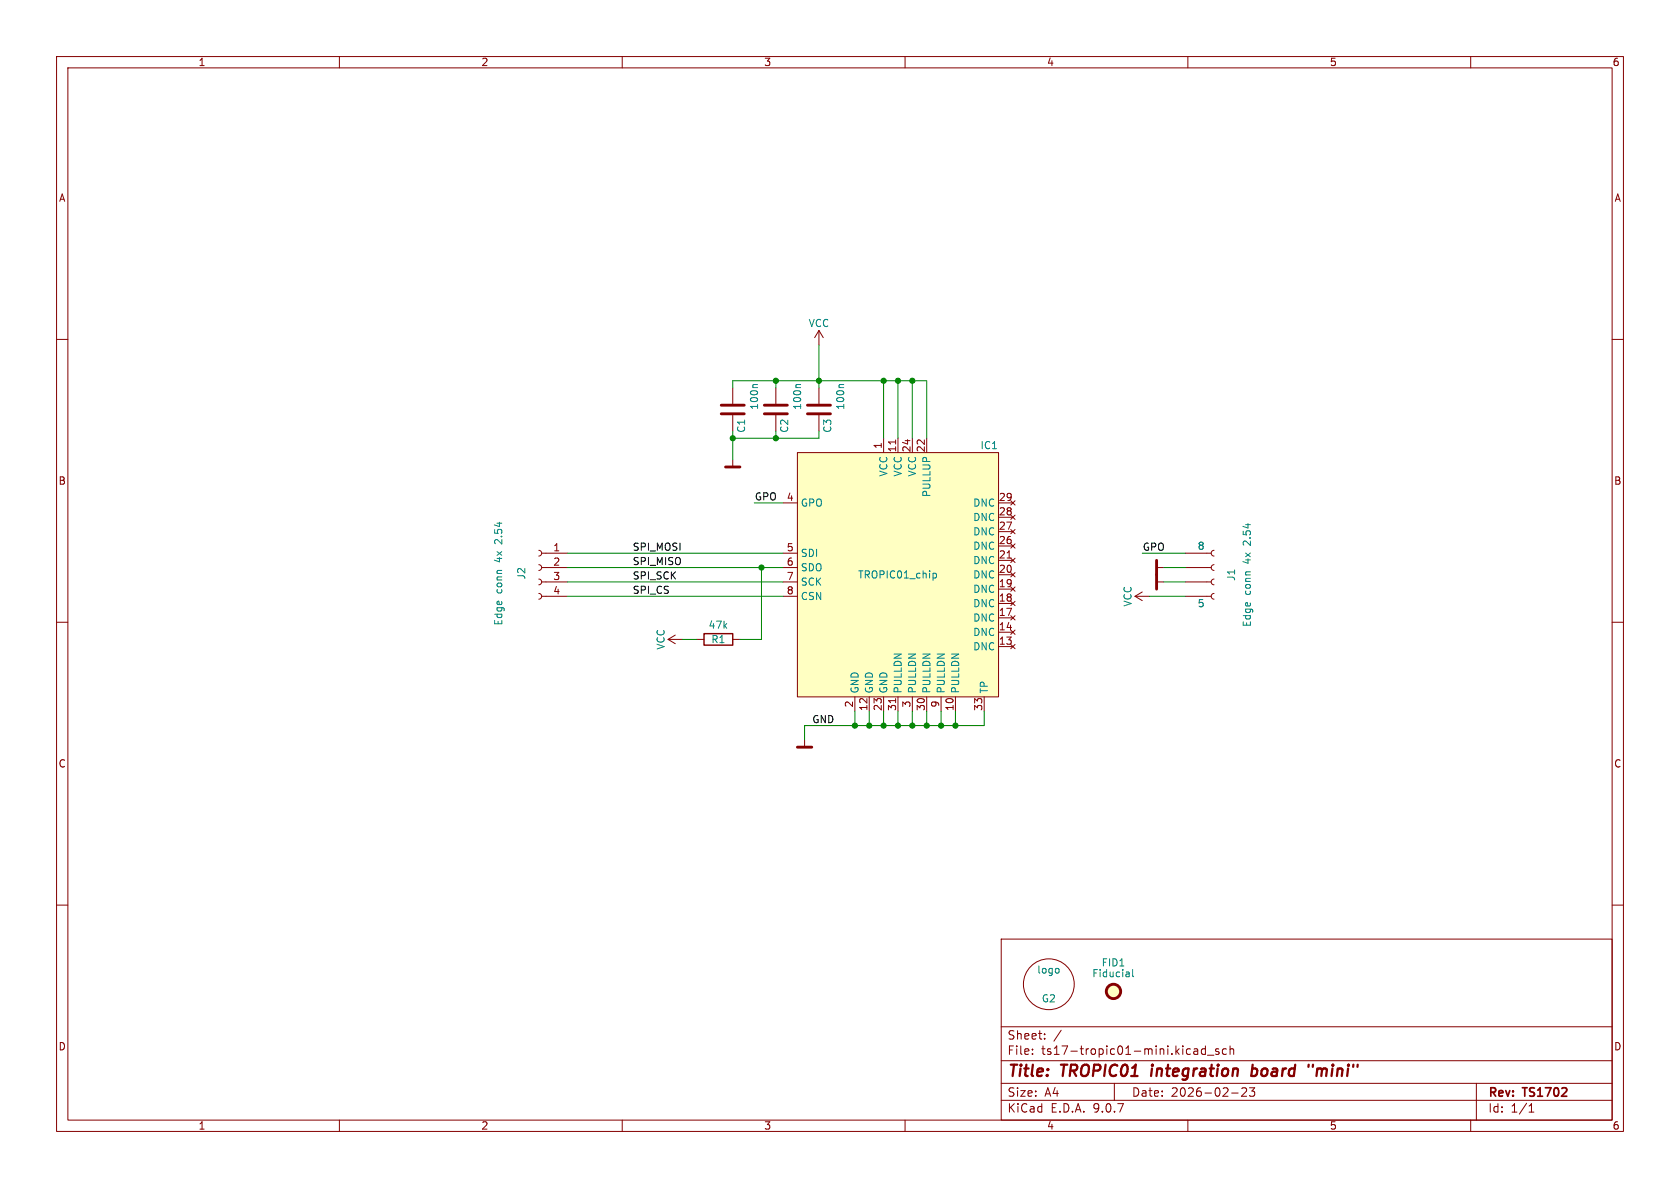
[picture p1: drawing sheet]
(kicad_sch
 (version 20250114)
 (generator "eeschema")
 (generator_version "9.0")
 (paper "A4")
 (title_block
  (title "TROPIC01 integration board \"mini\"")
  (date "2026-02-23")
  (rev "TS1702"))
 (lib_symbols
  (symbol "Conn_01x04_Socket_1"
   (pin_names
    (offset 1.016) (hide yes)) (exclude_from_sim no) (in_bom yes) (on_board yes)
   (property "Reference" "J" (at 0 5.08 0) (effects (font (size 1.27 1.27))))
   (property "Value" "Conn_01x04_Socket" (at 0 -7.62 0) (effects (font (size 1.27 1.27))))
   (property "Footprint" "" (at 0 0 0) (effects (font (size 1.27 1.27)) (hide yes)))
   (property "Datasheet" "~" (at 0 0 0) (effects (font (size 1.27 1.27)) (hide yes)))
   (property "Description" "Generic connector, single row, 01x04, script generated" (at 0 0 0) (effects (font (size 1.27 1.27)) (hide yes)))
   (property "ki_locked" "" (at 0 0 0) (effects (font (size 1.27 1.27))))
   (symbol "Conn_01x04_Socket_1_1_1"
    (polyline (pts (xy -1.27 2.54) (xy -0.508 2.54)) (stroke (width 0.1524) (type default)) (fill (type none)))
    (polyline (pts (xy -1.27 0) (xy -0.508 0)) (stroke (width 0.1524) (type default)) (fill (type none)))
    (polyline (pts (xy -1.27 -2.54) (xy -0.508 -2.54)) (stroke (width 0.1524) (type default)) (fill (type none)))
    (polyline (pts (xy -1.27 -5.08) (xy -0.508 -5.08)) (stroke (width 0.1524) (type default)) (fill (type none)))
    (arc (start 0 2.032) (mid -0.5058 2.54) (end 0 3.048) (stroke (width 0.1524) (type default)) (fill (type none)))
    (arc (start 0 -0.508) (mid -0.5058 0) (end 0 0.508) (stroke (width 0.1524) (type default)) (fill (type none)))
    (arc (start 0 -3.048) (mid -0.5058 -2.54) (end 0 -2.032) (stroke (width 0.1524) (type default)) (fill (type none)))
    (arc (start 0 -5.588) (mid -0.5058 -5.08) (end 0 -4.572) (stroke (width 0.1524) (type default)) (fill (type none)))
    (pin passive line (at -5.08 2.54 0) (length 3.81) (name "Pin_1" (effects (font (size 1.27 1.27)))) (number "1" (effects (font (size 1.27 1.27)))))
    (pin passive line (at -5.08 0 0) (length 3.81) (name "Pin_2" (effects (font (size 1.27 1.27)))) (number "2" (effects (font (size 1.27 1.27)))))
    (pin passive line (at -5.08 -2.54 0) (length 3.81) (name "Pin_3" (effects (font (size 1.27 1.27)))) (number "3" (effects (font (size 1.27 1.27)))))
    (pin passive line (at -5.08 -5.08 0) (length 3.81) (name "Pin_4" (effects (font (size 1.27 1.27)))) (number "4" (effects (font (size 1.27 1.27))))))
   (embedded_fonts no))
  (symbol "Connector:Conn_01x04_Socket"
   (pin_numbers (hide yes))
   (pin_names
    (offset 1.016) (hide yes)) (exclude_from_sim no) (in_bom yes) (on_board yes)
   (property "Reference" "J" (at 0 5.08 0) (effects (font (size 1.27 1.27))))
   (property "Value" "Conn_01x04_Socket" (at 0 -7.62 0) (effects (font (size 1.27 1.27))))
   (property "Footprint" "" (at 0 0 0) (effects (font (size 1.27 1.27)) (hide yes)))
   (property "Datasheet" "~" (at 0 0 0) (effects (font (size 1.27 1.27)) (hide yes)))
   (property "Description" "Generic connector, single row, 01x04, script generated" (at 0 0 0) (effects (font (size 1.27 1.27)) (hide yes)))
   (property "ki_locked" "" (at 0 0 0) (effects (font (size 1.27 1.27))))
   (symbol "Conn_01x04_Socket_1_1"
    (polyline (pts (xy -1.27 2.54) (xy -0.508 2.54)) (stroke (width 0.1524) (type default)) (fill (type none)))
    (polyline (pts (xy -1.27 0) (xy -0.508 0)) (stroke (width 0.1524) (type default)) (fill (type none)))
    (polyline (pts (xy -1.27 -2.54) (xy -0.508 -2.54)) (stroke (width 0.1524) (type default)) (fill (type none)))
    (polyline (pts (xy -1.27 -5.08) (xy -0.508 -5.08)) (stroke (width 0.1524) (type default)) (fill (type none)))
    (arc (start 0 2.032) (mid -0.5058 2.54) (end 0 3.048) (stroke (width 0.1524) (type default)) (fill (type none)))
    (arc (start 0 -0.508) (mid -0.5058 0) (end 0 0.508) (stroke (width 0.1524) (type default)) (fill (type none)))
    (arc (start 0 -3.048) (mid -0.5058 -2.54) (end 0 -2.032) (stroke (width 0.1524) (type default)) (fill (type none)))
    (arc (start 0 -5.588) (mid -0.5058 -5.08) (end 0 -4.572) (stroke (width 0.1524) (type default)) (fill (type none)))
    (pin passive line (at -5.08 2.54 0) (length 3.81) (name "Pin_1" (effects (font (size 1.27 1.27)))) (number "1" (effects (font (size 1.27 1.27)))))
    (pin passive line (at -5.08 0 0) (length 3.81) (name "Pin_2" (effects (font (size 1.27 1.27)))) (number "2" (effects (font (size 1.27 1.27)))))
    (pin passive line (at -5.08 -2.54 0) (length 3.81) (name "Pin_3" (effects (font (size 1.27 1.27)))) (number "3" (effects (font (size 1.27 1.27)))))
    (pin passive line (at -5.08 -5.08 0) (length 3.81) (name "Pin_4" (effects (font (size 1.27 1.27)))) (number "4" (effects (font (size 1.27 1.27))))))
   (embedded_fonts no))
  (symbol "Device:C"
   (pin_numbers (hide yes))
   (pin_names
    (offset 0.254)) (exclude_from_sim no) (in_bom yes) (on_board yes)
   (property "Reference" "C" (at 0.635 2.54 0) (effects (font (size 1.27 1.27)) (justify left)))
   (property "Value" "C" (at 0.635 -2.54 0) (effects (font (size 1.27 1.27)) (justify left)))
   (property "Footprint" "" (at 0.9652 -3.81 0) (effects (font (size 1.27 1.27)) (hide yes)))
   (property "Datasheet" "~" (at 0 0 0) (effects (font (size 1.27 1.27)) (hide yes)))
   (property "Description" "Unpolarized capacitor" (at 0 0 0) (effects (font (size 1.27 1.27)) (hide yes)))
   (symbol "C_0_1"
    (polyline (pts (xy -2.032 0.762) (xy 2.032 0.762)) (stroke (width 0.508) (type default)) (fill (type none)))
    (polyline (pts (xy -2.032 -0.762) (xy 2.032 -0.762)) (stroke (width 0.508) (type default)) (fill (type none))))
   (symbol "C_1_1"
    (pin passive line (at 0 3.81 270) (length 2.794) (name "~" (effects (font (size 1.27 1.27)))) (number "1" (effects (font (size 1.27 1.27)))))
    (pin passive line (at 0 -3.81 90) (length 2.794) (name "~" (effects (font (size 1.27 1.27)))) (number "2" (effects (font (size 1.27 1.27))))))
   (embedded_fonts no))
  (symbol "Device:R"
   (pin_numbers (hide yes))
   (pin_names
    (offset 0)) (exclude_from_sim no) (in_bom yes) (on_board yes)
   (property "Reference" "R" (at 2.032 0 90) (effects (font (size 1.27 1.27))))
   (property "Value" "R" (at 0 0 90) (effects (font (size 1.27 1.27))))
   (property "Footprint" "" (at -1.778 0 90) (effects (font (size 1.27 1.27)) (hide yes)))
   (property "Datasheet" "~" (at 0 0 0) (effects (font (size 1.27 1.27)) (hide yes)))
   (property "Description" "Resistor" (at 0 0 0) (effects (font (size 1.27 1.27)) (hide yes)))
   (symbol "R_0_1"
    (rectangle (start -1.016 -2.54) (end 1.016 2.54) (stroke (width 0.254) (type default)) (fill (type none))))
   (symbol "R_1_1"
    (pin passive line (at 0 3.81 270) (length 1.27) (name "~" (effects (font (size 1.27 1.27)))) (number "1" (effects (font (size 1.27 1.27)))))
    (pin passive line (at 0 -3.81 90) (length 1.27) (name "~" (effects (font (size 1.27 1.27)))) (number "2" (effects (font (size 1.27 1.27))))))
   (embedded_fonts no))
  (symbol "Mechanical:Fiducial" (exclude_from_sim no) (in_bom no) (on_board yes)
   (property "Reference" "FID" (at 0 5.08 0) (effects (font (size 1.27 1.27))))
   (property "Value" "Fiducial" (at 0 3.175 0) (effects (font (size 1.27 1.27))))
   (property "Footprint" "" (at 0 0 0) (effects (font (size 1.27 1.27)) (hide yes)))
   (property "Datasheet" "~" (at 0 0 0) (effects (font (size 1.27 1.27)) (hide yes)))
   (property "Description" "Fiducial Marker" (at 0 0 0) (effects (font (size 1.27 1.27)) (hide yes)))
   (symbol "Fiducial_0_1"
    (circle (center 0 0) (radius 1.27) (stroke (width 0.508) (type default)) (fill (type background))))
   (embedded_fonts no))
  (symbol "_common:GND"
   (power)
   (pin_names
    (offset 0)) (exclude_from_sim no) (in_bom no) (on_board yes)
   (property "Reference" "#PWR" (at 0 -6.35 0) (effects (font (size 1.27 1.27)) (hide yes)))
   (property "Value" "GND" (at 0 -2.54 0) (effects (font (size 1.27 1.27)) (hide yes)))
   (property "Footprint" "" (at 0 0 0) (effects (font (size 1.27 1.27)) (hide yes)))
   (property "Datasheet" "" (at 0 0 0) (effects (font (size 1.27 1.27)) (hide yes)))
   (property "Description" "Power symbol creates a global label with name \"GND\" , ground" (at 0 0 0) (effects (font (size 1.27 1.27)) (hide yes)))
   (symbol "GND_0_1"
    (polyline (pts (xy -1.27 -1.27) (xy 1.27 -1.27)) (stroke (width 0.508) (type default)) (fill (type none)))
    (polyline (pts (xy 0 0) (xy 0 -1.27)) (stroke (width 0) (type default)) (fill (type none))))
   (symbol "GND_1_1"
    (pin power_in line (at 0 0 270) (length 0) (hide yes) (name "GND" (effects (font (size 1.27 1.27)))) (number "1" (effects (font (size 1.27 1.27))))))
   (embedded_fonts no))
  (symbol "common:VCC"
   (power)
   (pin_names
    (offset 0)) (exclude_from_sim no) (in_bom yes) (on_board yes)
   (property "Reference" "#PWR" (at 0 -3.81 0) (effects (font (size 1.27 1.27)) (hide yes)))
   (property "Value" "VCC" (at 0 3.81 0) (effects (font (size 1.27 1.27))))
   (property "Footprint" "" (at 0 0 0) (effects (font (size 1.27 1.27)) (hide yes)))
   (property "Datasheet" "" (at 0 0 0) (effects (font (size 1.27 1.27)) (hide yes)))
   (property "Description" "Power symbol creates a global label with name \"VCC\"" (at 0 0 0) (effects (font (size 1.27 1.27)) (hide yes)))
   (symbol "VCC_0_1"
    (polyline (pts (xy -0.762 1.27) (xy 0 2.54)) (stroke (width 0) (type default)) (fill (type none)))
    (polyline (pts (xy 0 2.54) (xy 0.762 1.27)) (stroke (width 0) (type default)) (fill (type none)))
    (polyline (pts (xy 0 0) (xy 0 2.54)) (stroke (width 0) (type default)) (fill (type none))))
   (symbol "VCC_1_1"
    (pin power_in line (at 0 0 90) (length 0) (hide yes) (name "VCC" (effects (font (size 1.27 1.27)))) (number "1" (effects (font (size 1.27 1.27))))))
   (embedded_fonts no))
  (symbol "tropicsquare:TROPIC01_chip_pub" (exclude_from_sim no) (in_bom yes) (on_board yes)
   (property "Reference" "IC" (at -17.78 23.495 0) (effects (font (size 1.27 1.27)) (justify left)))
   (property "Value" "TROPIC01_chip" (at 0 0 0) (effects (font (size 1.27 1.27))))
   (property "Footprint" "tropic01_chip:QFN-32-1EP_4x4mm_P0.4mm_EP2.65x2.65mm" (at 0 -27.94 0) (effects (font (size 1.27 1.27)) (hide yes)))
   (property "Datasheet" "" (at 0 0 0) (effects (font (size 1.27 1.27)) (hide yes)))
   (property "Description" "Cryptographic coprocessor and MAC" (at -22.86 26.162 0) (effects (font (size 1.27 1.27)) (hide yes)))
   (symbol "TROPIC01_chip_pub_0_1"
    (rectangle (start -17.78 21.59) (end 17.78 -21.59) (stroke (width 0.1524) (type default)) (fill (type background))))
   (symbol "TROPIC01_chip_pub_1_1"
    (pin output line (at -20.32 12.7 0) (length 2.54) (name "GPO" (effects (font (size 1.27 1.27)))) (number "4" (effects (font (size 1.27 1.27)))))
    (pin input line (at -20.32 3.81 0) (length 2.54) (name "SDI" (effects (font (size 1.27 1.27)))) (number "5" (effects (font (size 1.27 1.27)))))
    (pin output line (at -20.32 1.27 0) (length 2.54) (name "SDO" (effects (font (size 1.27 1.27)))) (number "6" (effects (font (size 1.27 1.27)))))
    (pin input line (at -20.32 -1.27 0) (length 2.54) (name "SCK" (effects (font (size 1.27 1.27)))) (number "7" (effects (font (size 1.27 1.27)))))
    (pin input line (at -20.32 -3.81 0) (length 2.54) (name "CSN" (effects (font (size 1.27 1.27)))) (number "8" (effects (font (size 1.27 1.27)))))
    (pin power_in line (at -7.62 -24.13 90) (length 2.54) (name "GND" (effects (font (size 1.27 1.27)))) (number "2" (effects (font (size 1.27 1.27)))))
    (pin power_in line (at -5.08 -24.13 90) (length 2.54) (name "GND" (effects (font (size 1.27 1.27)))) (number "12" (effects (font (size 1.27 1.27)))))
    (pin power_in line (at -2.54 24.13 270) (length 2.54) (name "VCC" (effects (font (size 1.27 1.27)))) (number "1" (effects (font (size 1.27 1.27)))))
    (pin power_in line (at -2.54 -24.13 90) (length 2.54) (name "GND" (effects (font (size 1.27 1.27)))) (number "23" (effects (font (size 1.27 1.27)))))
    (pin power_in line (at 0 24.13 270) (length 2.54) (name "VCC" (effects (font (size 1.27 1.27)))) (number "11" (effects (font (size 1.27 1.27)))))
    (pin input line (at 0 -24.13 90) (length 2.54) (name "PULLDN" (effects (font (size 1.27 1.27)))) (number "31" (effects (font (size 1.27 1.27)))))
    (pin power_in line (at 2.54 24.13 270) (length 2.54) (name "VCC" (effects (font (size 1.27 1.27)))) (number "24" (effects (font (size 1.27 1.27)))))
    (pin input line (at 2.54 -24.13 90) (length 2.54) (name "PULLDN" (effects (font (size 1.27 1.27)))) (number "3" (effects (font (size 1.27 1.27)))))
    (pin input line (at 5.08 24.13 270) (length 2.54) (name "PULLUP" (effects (font (size 1.27 1.27)))) (number "22" (effects (font (size 1.27 1.27)))))
    (pin input line (at 5.08 -24.13 90) (length 2.54) (name "PULLDN" (effects (font (size 1.27 1.27)))) (number "30" (effects (font (size 1.27 1.27)))))
    (pin input line (at 7.62 -24.13 90) (length 2.54) (name "PULLDN" (effects (font (size 1.27 1.27)))) (number "9" (effects (font (size 1.27 1.27)))))
    (pin input line (at 10.16 -24.13 90) (length 2.54) (name "PULLDN" (effects (font (size 1.27 1.27)))) (number "10" (effects (font (size 1.27 1.27)))))
    (pin passive line (at 15.24 -24.13 90) (length 2.54) (name "TP" (effects (font (size 1.27 1.27)))) (number "33" (effects (font (size 1.27 1.27)))))
    (pin no_connect line (at 20.32 12.7 180) (length 2.54) (name "DNC" (effects (font (size 1.27 1.27)))) (number "29" (effects (font (size 1.27 1.27)))))
    (pin no_connect line (at 20.32 10.16 180) (length 2.54) (name "DNC" (effects (font (size 1.27 1.27)))) (number "28" (effects (font (size 1.27 1.27)))))
    (pin no_connect line (at 20.32 7.62 180) (length 2.54) (name "DNC" (effects (font (size 1.27 1.27)))) (number "27" (effects (font (size 1.27 1.27)))))
    (pin no_connect line (at 20.32 5.08 180) (length 2.54) (name "DNC" (effects (font (size 1.27 1.27)))) (number "26" (effects (font (size 1.27 1.27)))))
    (pin no_connect line (at 20.32 2.54 180) (length 2.54) (name "DNC" (effects (font (size 1.27 1.27)))) (number "21" (effects (font (size 1.27 1.27)))))
    (pin no_connect line (at 20.32 0 180) (length 2.54) (name "DNC" (effects (font (size 1.27 1.27)))) (number "20" (effects (font (size 1.27 1.27)))))
    (pin no_connect line (at 20.32 -2.54 180) (length 2.54) (name "DNC" (effects (font (size 1.27 1.27)))) (number "19" (effects (font (size 1.27 1.27)))))
    (pin no_connect line (at 20.32 -5.08 180) (length 2.54) (name "DNC" (effects (font (size 1.27 1.27)))) (number "18" (effects (font (size 1.27 1.27)))))
    (pin no_connect line (at 20.32 -7.62 180) (length 2.54) (name "DNC" (effects (font (size 1.27 1.27)))) (number "17" (effects (font (size 1.27 1.27)))))
    (pin no_connect line (at 20.32 -10.16 180) (length 2.54) (name "DNC" (effects (font (size 1.27 1.27)))) (number "14" (effects (font (size 1.27 1.27)))))
    (pin no_connect line (at 20.32 -12.7 180) (length 2.54) (name "DNC" (effects (font (size 1.27 1.27)))) (number "13" (effects (font (size 1.27 1.27))))))
   (embedded_fonts no))
  (symbol "tropicsquare:logo"
   (pin_numbers (hide yes))
   (pin_names
    (offset 0) (hide yes)) (exclude_from_sim no) (in_bom no) (on_board yes)
   (property "Reference" "G" (at 0 -2.54 0) (effects (font (size 1.27 1.27))))
   (property "Value" "logo" (at 0 2.54 0) (effects (font (size 1.27 1.27))))
   (property "Footprint" "ts_logo:tropicsquare_logo" (at 0 0 0) (effects (font (size 1.27 1.27)) (hide yes)))
   (property "Datasheet" "" (at 0 0 0) (effects (font (size 1.27 1.27)) (hide yes)))
   (property "Description" "" (at 0 0 0) (effects (font (size 1.27 1.27)) (hide yes)))
   (symbol "logo_0_1"
    (circle (center 0 0) (radius 4.4901) (stroke (width 0.1524) (type default)) (fill (type none))))
   (embedded_fonts no)))
 (text "5"
  (exclude_from_sim no)
  (at 212.344 106.934 0)
  (effects (font (size 1.27 1.27))))
 (text "8"
  (exclude_from_sim no)
  (at 212.344 96.774 0)
  (effects (font (size 1.27 1.27))))
 (junction
  (at 151.13 128.27)
  (diameter 0)
  (color 0 0 0 0))
 (junction
  (at 156.21 67.31)
  (diameter 0)
  (color 0 0 0 0))
 (junction
  (at 129.54 77.47)
  (diameter 0)
  (color 0 0 0 0))
 (junction
  (at 158.75 67.31)
  (diameter 0)
  (color 0 0 0 0))
 (junction
  (at 161.29 128.27)
  (diameter 0)
  (color 0 0 0 0))
 (junction
  (at 161.29 67.31)
  (diameter 0)
  (color 0 0 0 0))
 (junction
  (at 137.16 77.47)
  (diameter 0)
  (color 0 0 0 0))
 (junction
  (at 158.75 128.27)
  (diameter 0)
  (color 0 0 0 0))
 (junction
  (at 156.21 128.27)
  (diameter 0)
  (color 0 0 0 0))
 (junction
  (at 168.91 128.27)
  (diameter 0)
  (color 0 0 0 0))
 (junction
  (at 137.16 67.31)
  (diameter 0)
  (color 0 0 0 0))
 (junction
  (at 166.37 128.27)
  (diameter 0)
  (color 0 0 0 0))
 (junction
  (at 134.62 100.33)
  (diameter 0)
  (color 0 0 0 0))
 (junction
  (at 163.83 128.27)
  (diameter 0)
  (color 0 0 0 0))
 (junction
  (at 144.78 67.31)
  (diameter 0)
  (color 0 0 0 0))
 (junction
  (at 153.67 128.27)
  (diameter 0)
  (color 0 0 0 0))
 (wire
  (pts (xy 144.78 67.31) (xy 144.78 68.58))
  (stroke (width 0) (type default)))
 (wire
  (pts (xy 100.33 105.41) (xy 138.43 105.41))
  (stroke (width 0) (type default)))
 (wire
  (pts (xy 134.62 113.03) (xy 134.62 100.33))
  (stroke (width 0) (type default)))
 (wire
  (pts (xy 201.93 97.79) (xy 209.55 97.79))
  (stroke (width 0) (type default)))
 (wire
  (pts (xy 158.75 128.27) (xy 156.21 128.27))
  (stroke (width 0) (type default)))
 (wire
  (pts (xy 144.78 77.47) (xy 144.78 76.2))
  (stroke (width 0) (type default)))
 (wire
  (pts (xy 173.99 128.27) (xy 173.99 125.73))
  (stroke (width 0) (type default)))
 (wire
  (pts (xy 168.91 128.27) (xy 173.99 128.27))
  (stroke (width 0) (type default)))
 (wire
  (pts (xy 134.62 100.33) (xy 138.43 100.33))
  (stroke (width 0) (type default)))
 (wire
  (pts (xy 100.33 100.33) (xy 134.62 100.33))
  (stroke (width 0) (type default)))
 (wire
  (pts (xy 156.21 77.47) (xy 156.21 67.31))
  (stroke (width 0) (type default)))
 (wire
  (pts (xy 144.78 60.96) (xy 144.78 67.31))
  (stroke (width 0) (type default)))
 (wire
  (pts (xy 161.29 67.31) (xy 163.83 67.31))
  (stroke (width 0) (type default)))
 (wire
  (pts (xy 133.35 88.9) (xy 138.43 88.9))
  (stroke (width 0) (type default)))
 (wire
  (pts (xy 156.21 67.31) (xy 144.78 67.31))
  (stroke (width 0) (type default)))
 (wire
  (pts (xy 168.91 128.27) (xy 166.37 128.27))
  (stroke (width 0) (type default)))
 (wire
  (pts (xy 137.16 67.31) (xy 129.54 67.31))
  (stroke (width 0) (type default)))
 (wire
  (pts (xy 129.54 77.47) (xy 129.54 81.28))
  (stroke (width 0) (type default)))
 (wire
  (pts (xy 161.29 128.27) (xy 158.75 128.27))
  (stroke (width 0) (type default)))
 (wire
  (pts (xy 156.21 67.31) (xy 158.75 67.31))
  (stroke (width 0) (type default)))
 (wire
  (pts (xy 163.83 67.31) (xy 163.83 77.47))
  (stroke (width 0) (type default)))
 (wire
  (pts (xy 161.29 125.73) (xy 161.29 128.27))
  (stroke (width 0) (type default)))
 (wire
  (pts (xy 163.83 128.27) (xy 161.29 128.27))
  (stroke (width 0) (type default)))
 (wire
  (pts (xy 100.33 97.79) (xy 138.43 97.79))
  (stroke (width 0) (type default)))
 (wire
  (pts (xy 156.21 128.27) (xy 153.67 128.27))
  (stroke (width 0) (type default)))
 (wire
  (pts (xy 168.91 125.73) (xy 168.91 128.27))
  (stroke (width 0) (type default)))
 (wire
  (pts (xy 166.37 125.73) (xy 166.37 128.27))
  (stroke (width 0) (type default)))
 (wire
  (pts (xy 151.13 125.73) (xy 151.13 128.27))
  (stroke (width 0) (type default)))
 (wire
  (pts (xy 166.37 128.27) (xy 163.83 128.27))
  (stroke (width 0) (type default)))
 (wire
  (pts (xy 142.24 128.27) (xy 151.13 128.27))
  (stroke (width 0) (type default)))
 (wire
  (pts (xy 158.75 67.31) (xy 161.29 67.31))
  (stroke (width 0) (type default)))
 (wire
  (pts (xy 158.75 67.31) (xy 158.75 77.47))
  (stroke (width 0) (type default)))
 (wire
  (pts (xy 137.16 77.47) (xy 144.78 77.47))
  (stroke (width 0) (type default)))
 (wire
  (pts (xy 203.2 105.41) (xy 209.55 105.41))
  (stroke (width 0) (type default)))
 (wire
  (pts (xy 129.54 76.2) (xy 129.54 77.47))
  (stroke (width 0) (type default)))
 (wire
  (pts (xy 129.54 77.47) (xy 137.16 77.47))
  (stroke (width 0) (type default)))
 (wire
  (pts (xy 130.81 113.03) (xy 134.62 113.03))
  (stroke (width 0) (type default)))
 (wire
  (pts (xy 205.74 102.87) (xy 209.55 102.87))
  (stroke (width 0) (type default)))
 (wire
  (pts (xy 142.24 130.81) (xy 142.24 128.27))
  (stroke (width 0) (type default)))
 (wire
  (pts (xy 129.54 67.31) (xy 129.54 68.58))
  (stroke (width 0) (type default)))
 (wire
  (pts (xy 137.16 76.2) (xy 137.16 77.47))
  (stroke (width 0) (type default)))
 (wire
  (pts (xy 209.55 100.33) (xy 205.74 100.33))
  (stroke (width 0) (type default)))
 (wire
  (pts (xy 158.75 125.73) (xy 158.75 128.27))
  (stroke (width 0) (type default)))
 (wire
  (pts (xy 120.65 113.03) (xy 123.19 113.03))
  (stroke (width 0) (type default)))
 (wire
  (pts (xy 153.67 125.73) (xy 153.67 128.27))
  (stroke (width 0) (type default)))
 (wire
  (pts (xy 137.16 67.31) (xy 137.16 68.58))
  (stroke (width 0) (type default)))
 (wire
  (pts (xy 144.78 67.31) (xy 137.16 67.31))
  (stroke (width 0) (type default)))
 (wire
  (pts (xy 156.21 125.73) (xy 156.21 128.27))
  (stroke (width 0) (type default)))
 (wire
  (pts (xy 163.83 125.73) (xy 163.83 128.27))
  (stroke (width 0) (type default)))
 (wire
  (pts (xy 161.29 67.31) (xy 161.29 77.47))
  (stroke (width 0) (type default)))
 (wire
  (pts (xy 100.33 102.87) (xy 138.43 102.87))
  (stroke (width 0) (type default)))
 (wire
  (pts (xy 153.67 128.27) (xy 151.13 128.27))
  (stroke (width 0) (type default)))
 (label "SPI_MISO"
  (at 111.76 100.33 0)
  (effects (font (size 1.27 1.27)) (justify left bottom)))
 (label "GPO"
  (at 133.35 88.9 0)
  (effects (font (size 1.27 1.27)) (justify left bottom)))
 (label "SPI_CS"
  (at 111.76 105.41 0)
  (effects (font (size 1.27 1.27)) (justify left bottom)))
 (label "GND"
  (at 143.51 128.27 0)
  (effects (font (size 1.27 1.27)) (justify left bottom)))
 (label "SPI_SCK"
  (at 111.76 102.87 0)
  (effects (font (size 1.27 1.27)) (justify left bottom)))
 (label "SPI_MOSI"
  (at 111.76 97.79 0)
  (effects (font (size 1.27 1.27)) (justify left bottom)))
 (label "GPO"
  (at 201.93 97.79 0)
  (effects (font (size 1.27 1.27)) (justify left bottom)))
 (symbol
  (lib_id "tropicsquare:TROPIC01_chip_pub")
  (at 158.75 101.6 0)
  (unit 1)
  (exclude_from_sim no)
  (in_bom yes)
  (on_board yes)
  (dnp no)
  (property "Reference" "IC1" (at 173.228 78.74 0) (effects (font (size 1.27 1.27)) (justify left)))
  (property "Value" "TROPIC01_chip" (at 158.75 101.6 0) (effects (font (size 1.27 1.27))))
  (property "Footprint" "tropic01_chip:QFN-32-1EP_4x4mm_P0.4mm_EP2.65x2.65mm" (at 158.75 129.54 0) (effects (font (size 1.27 1.27)) (hide yes)))
  (property "Datasheet" "" (at 158.75 101.6 0) (effects (font (size 1.27 1.27)) (hide yes)))
  (property "Description" "Cryptographic coprocessor and MAC" (at 135.89 75.438 0) (effects (font (size 1.27 1.27)) (hide yes)))
  (property "MPN" "" (at 158.75 101.6 0) (effects (font (size 1.27 1.27)) (hide yes)))
  (property "OC_MOUSER" "T101" (at 158.75 101.6 0) (effects (font (size 1.27 1.27)) (hide yes)))
  (pin "27")
  (pin "8")
  (pin "28")
  (pin "9")
  (pin "6")
  (pin "3")
  (pin "19")
  (pin "26")
  (pin "18")
  (pin "31")
  (pin "20")
  (pin "30")
  (pin "23")
  (pin "24")
  (pin "22")
  (pin "5")
  (pin "21")
  (pin "1")
  (pin "2")
  (pin "29")
  (pin "7")
  (pin "13")
  (pin "14")
  (pin "17")
  (pin "12")
  (pin "11")
  (pin "4")
  (pin "10")
  (pin "33"))
 (symbol
  (lib_id "Device:C")
  (at 137.16 72.39 0)
  (mirror x)
  (unit 1)
  (exclude_from_sim no)
  (in_bom yes)
  (on_board yes)
  (dnp no)
  (property "Reference" "C2" (at 138.684 73.914 90) (effects (font (size 1.27 1.27)) (justify left)))
  (property "Value" "100n" (at 140.97 67.564 90) (effects (font (size 1.27 1.27)) (justify left)))
  (property "Footprint" "Capacitor_SMD:C_0402_1005Metric" (at 138.1252 68.58 0) (effects (font (size 1.27 1.27)) (hide yes)))
  (property "Datasheet" "~" (at 137.16 72.39 0) (effects (font (size 1.27 1.27)) (hide yes)))
  (property "Description" "Unpolarized capacitor X7R" (at 137.16 72.39 0) (effects (font (size 1.27 1.27)) (hide yes)))
  (property "MPN" "" (at 137.16 72.39 0) (effects (font (size 1.27 1.27)) (hide yes)))
  (property "OC_MOUSER" "80-C0402C104M4RAUTO" (at 137.16 72.39 0) (effects (font (size 1.27 1.27)) (hide yes)))
  (pin "2")
  (pin "1"))
 (symbol
  (lib_id "Device:C")
  (at 129.54 72.39 0)
  (mirror x)
  (unit 1)
  (exclude_from_sim no)
  (in_bom yes)
  (on_board yes)
  (dnp no)
  (property "Reference" "C1" (at 131.064 73.914 90) (effects (font (size 1.27 1.27)) (justify left)))
  (property "Value" "100n" (at 133.35 67.564 90) (effects (font (size 1.27 1.27)) (justify left)))
  (property "Footprint" "Capacitor_SMD:C_0402_1005Metric" (at 130.5052 68.58 0) (effects (font (size 1.27 1.27)) (hide yes)))
  (property "Datasheet" "~" (at 129.54 72.39 0) (effects (font (size 1.27 1.27)) (hide yes)))
  (property "Description" "Unpolarized capacitor X7R" (at 129.54 72.39 0) (effects (font (size 1.27 1.27)) (hide yes)))
  (property "MPN" "" (at 129.54 72.39 0) (effects (font (size 1.27 1.27)) (hide yes)))
  (property "OC_MOUSER" "80-C0402C104M4RAUTO" (at 129.54 72.39 0) (effects (font (size 1.27 1.27)) (hide yes)))
  (pin "2")
  (pin "1"))
 (symbol
  (lib_id "_common:GND")
  (at 205.74 100.33 270)
  (unit 1)
  (exclude_from_sim no)
  (in_bom no)
  (on_board yes)
  (dnp no)
  (property "Reference" "#PWR06" (at 199.39 100.33 0) (effects (font (size 1.27 1.27)) (hide yes)))
  (property "Value" "GND" (at 203.2 100.33 0) (effects (font (size 1.27 1.27)) (hide yes)))
  (property "Footprint" "" (at 205.74 100.33 0) (effects (font (size 1.27 1.27)) (hide yes)))
  (property "Datasheet" "" (at 205.74 100.33 0) (effects (font (size 1.27 1.27)) (hide yes)))
  (property "Description" "Power symbol creates a global label with name \"GND\" , ground" (at 205.74 100.33 0) (effects (font (size 1.27 1.27)) (hide yes)))
  (pin "1"))
 (symbol
  (lib_id "common:VCC")
  (at 120.65 113.03 90)
  (unit 1)
  (exclude_from_sim no)
  (in_bom yes)
  (on_board yes)
  (dnp no)
  (property "Reference" "#PWR02" (at 124.46 113.03 0) (effects (font (size 1.27 1.27)) (hide yes)))
  (property "Value" "VCC" (at 116.84 113.03 0) (effects (font (size 1.27 1.27))))
  (property "Footprint" "" (at 120.65 113.03 0) (effects (font (size 1.27 1.27)) (hide yes)))
  (property "Datasheet" "" (at 120.65 113.03 0) (effects (font (size 1.27 1.27)) (hide yes)))
  (property "Description" "" (at 120.65 113.03 0) (effects (font (size 1.27 1.27)) (hide yes)))
  (pin "1"))
 (symbol
  (lib_id "tropicsquare:logo")
  (at 185.42 173.99 0)
  (unit 1)
  (exclude_from_sim no)
  (in_bom no)
  (on_board yes)
  (dnp no)
  (property "Reference" "G2" (at 185.42 176.53 0) (effects (font (size 1.27 1.27))))
  (property "Value" "logo" (at 185.42 171.45 0) (effects (font (size 1.27 1.27))))
  (property "Footprint" "ts_logo:tropicsquare_palm_3" (at 185.42 173.99 0) (effects (font (size 1.27 1.27)) (hide yes)))
  (property "Datasheet" "" (at 185.42 173.99 0) (effects (font (size 1.27 1.27)) (hide yes)))
  (property "Description" "" (at 185.42 173.99 0) (effects (font (size 1.27 1.27)) (hide yes))))
 (symbol
  (lib_id "_common:GND")
  (at 142.24 130.81 0)
  (unit 1)
  (exclude_from_sim no)
  (in_bom no)
  (on_board yes)
  (dnp no)
  (property "Reference" "#PWR018" (at 142.24 137.16 0) (effects (font (size 1.27 1.27)) (hide yes)))
  (property "Value" "GND" (at 142.24 133.35 0) (effects (font (size 1.27 1.27)) (hide yes)))
  (property "Footprint" "" (at 142.24 130.81 0) (effects (font (size 1.27 1.27)) (hide yes)))
  (property "Datasheet" "" (at 142.24 130.81 0) (effects (font (size 1.27 1.27)) (hide yes)))
  (property "Description" "Power symbol creates a global label with name \"GND\" , ground" (at 142.24 130.81 0) (effects (font (size 1.27 1.27)) (hide yes)))
  (pin "1"))
 (symbol
  (lib_id "_common:GND")
  (at 205.74 102.87 270)
  (unit 1)
  (exclude_from_sim no)
  (in_bom no)
  (on_board yes)
  (dnp no)
  (property "Reference" "#PWR04" (at 199.39 102.87 0) (effects (font (size 1.27 1.27)) (hide yes)))
  (property "Value" "GND" (at 203.2 102.87 0) (effects (font (size 1.27 1.27)) (hide yes)))
  (property "Footprint" "" (at 205.74 102.87 0) (effects (font (size 1.27 1.27)) (hide yes)))
  (property "Datasheet" "" (at 205.74 102.87 0) (effects (font (size 1.27 1.27)) (hide yes)))
  (property "Description" "Power symbol creates a global label with name \"GND\" , ground" (at 205.74 102.87 0) (effects (font (size 1.27 1.27)) (hide yes)))
  (pin "1"))
 (symbol
  (lib_id "_common:GND")
  (at 129.54 81.28 0)
  (unit 1)
  (exclude_from_sim no)
  (in_bom no)
  (on_board yes)
  (dnp no)
  (property "Reference" "#PWR03" (at 129.54 87.63 0) (effects (font (size 1.27 1.27)) (hide yes)))
  (property "Value" "GND" (at 129.54 83.82 0) (effects (font (size 1.27 1.27)) (hide yes)))
  (property "Footprint" "" (at 129.54 81.28 0) (effects (font (size 1.27 1.27)) (hide yes)))
  (property "Datasheet" "" (at 129.54 81.28 0) (effects (font (size 1.27 1.27)) (hide yes)))
  (property "Description" "Power symbol creates a global label with name \"GND\" , ground" (at 129.54 81.28 0) (effects (font (size 1.27 1.27)) (hide yes)))
  (pin "1"))
 (symbol
  (lib_id "Mechanical:Fiducial")
  (at 196.85 175.26 0)
  (unit 1)
  (exclude_from_sim no)
  (in_bom no)
  (on_board yes)
  (dnp no)
  (property "Reference" "FID1" (at 196.85 170.18 0) (effects (font (size 1.27 1.27))))
  (property "Value" "Fiducial" (at 196.85 172.085 0) (effects (font (size 1.27 1.27))))
  (property "Footprint" "Fiducial:Fiducial_0.5mm_Mask1mm" (at 196.85 175.26 0) (effects (font (size 1.27 1.27)) (hide yes)))
  (property "Datasheet" "~" (at 196.85 175.26 0) (effects (font (size 1.27 1.27)) (hide yes)))
  (property "Description" "Fiducial Marker" (at 196.85 175.26 0) (effects (font (size 1.27 1.27)) (hide yes))))
 (symbol
  (lib_name "Conn_01x04_Socket_1")
  (lib_id "Connector:Conn_01x04_Socket")
  (at 95.25 100.33 0)
  (mirror y)
  (unit 1)
  (exclude_from_sim no)
  (in_bom no)
  (on_board yes)
  (dnp no)
  (property "Reference" "J2" (at 92.202 101.346 90) (effects (font (size 1.27 1.27))))
  (property "Value" "Edge conn 4x 2.54" (at 88.138 101.346 90) (effects (font (size 1.27 1.27))))
  (property "Footprint" "_con_misc:castellated_4x2.54" (at 95.25 100.33 0) (effects (font (size 1.27 1.27)) (hide yes)))
  (property "Datasheet" "~" (at 95.25 100.33 0) (effects (font (size 1.27 1.27)) (hide yes)))
  (property "Description" "Generic connector, single row, 01x04, script generated" (at 95.25 100.33 0) (effects (font (size 1.27 1.27)) (hide yes)))
  (pin "1")
  (pin "2")
  (pin "3")
  (pin "4"))
 (symbol
  (lib_id "common:VCC")
  (at 203.2 105.41 90)
  (unit 1)
  (exclude_from_sim no)
  (in_bom yes)
  (on_board yes)
  (dnp no)
  (property "Reference" "#PWR05" (at 207.01 105.41 0) (effects (font (size 1.27 1.27)) (hide yes)))
  (property "Value" "VCC" (at 199.39 105.41 0) (effects (font (size 1.27 1.27))))
  (property "Footprint" "" (at 203.2 105.41 0) (effects (font (size 1.27 1.27)) (hide yes)))
  (property "Datasheet" "" (at 203.2 105.41 0) (effects (font (size 1.27 1.27)) (hide yes)))
  (property "Description" "" (at 203.2 105.41 0) (effects (font (size 1.27 1.27)) (hide yes)))
  (pin "1"))
 (symbol
  (lib_id "Connector:Conn_01x04_Socket")
  (at 214.63 102.87 0)
  (mirror x)
  (unit 1)
  (exclude_from_sim no)
  (in_bom no)
  (on_board yes)
  (dnp no)
  (property "Reference" "J1" (at 217.678 101.6 90) (effects (font (size 1.27 1.27))))
  (property "Value" "Edge conn 4x 2.54" (at 220.472 101.6 90) (effects (font (size 1.27 1.27))))
  (property "Footprint" "_con_misc:castellated_4x2.54" (at 214.63 102.87 0) (effects (font (size 1.27 1.27)) (hide yes)))
  (property "Datasheet" "~" (at 214.63 102.87 0) (effects (font (size 1.27 1.27)) (hide yes)))
  (property "Description" "Generic connector, single row, 01x04, script generated" (at 214.63 102.87 0) (effects (font (size 1.27 1.27)) (hide yes)))
  (pin "1")
  (pin "2")
  (pin "3")
  (pin "4"))
 (symbol
  (lib_id "Device:C")
  (at 144.78 72.39 0)
  (mirror x)
  (unit 1)
  (exclude_from_sim no)
  (in_bom yes)
  (on_board yes)
  (dnp no)
  (property "Reference" "C3" (at 146.304 73.914 90) (effects (font (size 1.27 1.27)) (justify left)))
  (property "Value" "100n" (at 148.59 67.564 90) (effects (font (size 1.27 1.27)) (justify left)))
  (property "Footprint" "Capacitor_SMD:C_0402_1005Metric" (at 145.7452 68.58 0) (effects (font (size 1.27 1.27)) (hide yes)))
  (property "Datasheet" "~" (at 144.78 72.39 0) (effects (font (size 1.27 1.27)) (hide yes)))
  (property "Description" "Unpolarized capacitor X7R" (at 144.78 72.39 0) (effects (font (size 1.27 1.27)) (hide yes)))
  (property "MPN" "" (at 144.78 72.39 0) (effects (font (size 1.27 1.27)) (hide yes)))
  (property "OC_MOUSER" "80-C0402C104M4RAUTO" (at 144.78 72.39 0) (effects (font (size 1.27 1.27)) (hide yes)))
  (pin "2")
  (pin "1"))
 (symbol
  (lib_id "Device:R")
  (at 127 113.03 270)
  (unit 1)
  (exclude_from_sim no)
  (in_bom yes)
  (on_board yes)
  (dnp no)
  (property "Reference" "R1" (at 127 113.03 90) (effects (font (size 1.27 1.27))))
  (property "Value" "47k" (at 127 110.49 90) (effects (font (size 1.27 1.27))))
  (property "Footprint" "Resistor_SMD:R_0402_1005Metric" (at 127 111.252 90) (effects (font (size 1.27 1.27)) (hide yes)))
  (property "Datasheet" "~" (at 127 113.03 0) (effects (font (size 1.27 1.27)) (hide yes)))
  (property "Description" "" (at 127 113.03 0) (effects (font (size 1.27 1.27)) (hide yes)))
  (property "OC_MOUSER" "652-CR0402JW-473GLF " (at 127 113.03 0) (effects (font (size 1.27 1.27)) (hide yes)))
  (property "MPN" "" (at 127 113.03 0) (effects (font (size 1.27 1.27)) (hide yes)))
  (pin "1")
  (pin "2"))
 (symbol
  (lib_id "common:VCC")
  (at 144.78 60.96 0)
  (unit 1)
  (exclude_from_sim no)
  (in_bom yes)
  (on_board yes)
  (dnp no)
  (property "Reference" "#PWR01" (at 144.78 64.77 0) (effects (font (size 1.27 1.27)) (hide yes)))
  (property "Value" "VCC" (at 144.78 57.15 0) (effects (font (size 1.27 1.27))))
  (property "Footprint" "" (at 144.78 60.96 0) (effects (font (size 1.27 1.27)) (hide yes)))
  (property "Datasheet" "" (at 144.78 60.96 0) (effects (font (size 1.27 1.27)) (hide yes)))
  (property "Description" "" (at 144.78 60.96 0) (effects (font (size 1.27 1.27)) (hide yes)))
  (pin "1"))
 (sheet_instances
  (path ""
   (page "1")))
 (embedded_fonts no))
